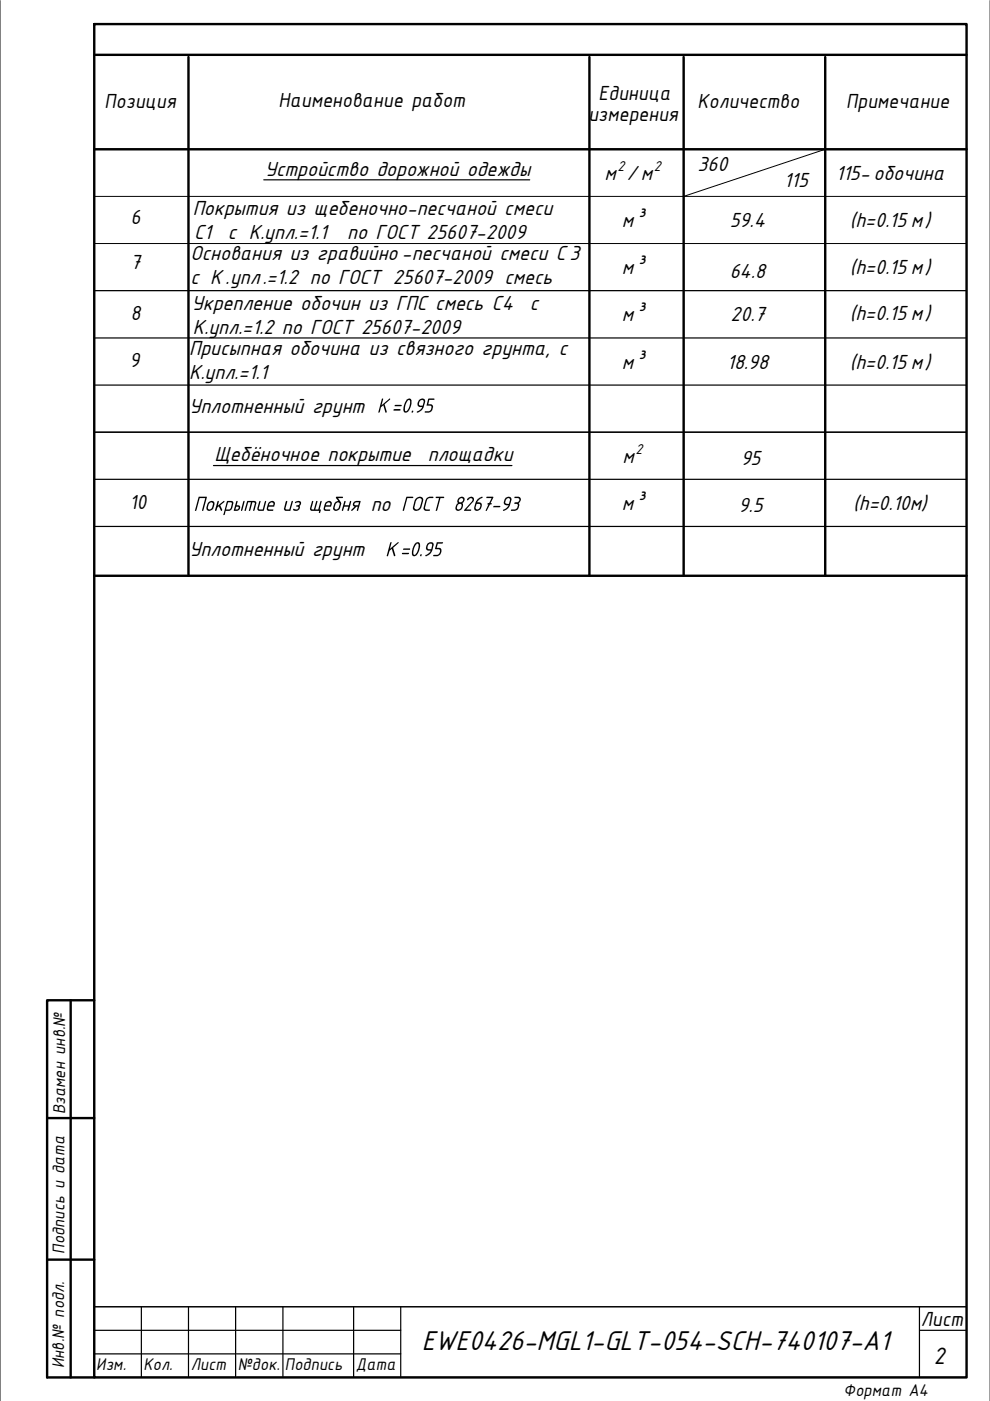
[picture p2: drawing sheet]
<svg xmlns="http://www.w3.org/2000/svg" width="210mm" height="297mm" viewBox="0 0 210 297" stroke-linecap="round" stroke-linejoin="round" font-family="sans-serif">
<!-- layer: 0 -->
<path d="M0 .1v296.9M209.9 .1v296.9M20 31.7h184.9M175 31.7l-30.1 9.9M20 41.6h184.9M20 51.6h184.9M20 61.6h184.9M20 277.1h184.9" fill="none" stroke="#000" stroke-width=".21"/>
<g fill="none" stroke="#000" stroke-width=".25">
<path d="M55.9 38.1h56.4M20 71.7h184.9M20 91.6h184.9M20 81.6h184.9M45.3 98.7h63.2M20 101.6h184.9M20 111.6h184.9M20 177.1v114.9h184.9M20 277.1h184.9M30 277.1v14.9M40 277.1v14.9M50 277.1v14.9"/>
<path d="M60 277.1v14.9M75 277.1v14.9M85 277.1v14.9M194.9 277.1v14.9M20 287h65M20 282.1h65M194.9 282.1h10"/>
</g>
<g fill="#000">
<path d="M90.8 84.6l1.3-.1-.1 .3h-1l-.2 .9 .8 .1 .2 .5-.1 .6-.5 .5-1.1 .1 .1-.3 .9-.1 .4-.7v-.2l-.2-.2-.9-.1zM62.6 106.4l.8-.2 .4 .3v.4l-.3 .4 .1 .4-.1 .3-.5 .3h-.4a.25 .25 0 0 1-.3-.1 .25 .25 0 0 1 .1-.3l.5 .1a.34 .34 0 0 0 .4-.4 .34 .34 0 0 0-.5-.2v-.2l.2-.1a.33 .33 0 0 0 .5-.3 .33 .33 0 0 0-.5-.3l-.4 .2zM66.1 106.3l.2-.1 .1 .2-.3 1.6h.4l.5-1.7 .2-.1 .1 .2-.5 1.6h.7l.4-1.7 .3-.1-.4 1.8 .2 .1-.2 .6h-.2l.1-.4h-1.7l-.2-.2-.1-.2zM73 106.3h.3l-.2 .8h.9l.2-.8 .3-.1-.6 2.1-.2-.1 .2-.8h-.9l-.2 .8-.3 .1zM92.6 115h1.3l-.1 .3h-1l-.2 .8 .7 .1 .3 .3v.4l-.2 .5-.4 .4-1.1 .1 .1-.3 1-.1 .3-.6-.2-.5h-.9zM92.4 105.4l.1-.1 1.7 .1-.1 .2h-.7l-.8 2.7-.2-.1 .7-2.6h-.7zM109.1 105.4h1.1l.2 .4-.1 .5a.4 .4 0 0 0-.2 .7l-.2 .8-.3 .3-.4 .2h-.9l.2-.3h.7l.4-.3 .2-.7-.7-.2v-.2l.6-.1 .4-.3a.36 .36 0 0 0-.3-.6h-.7z"/>
<path d="M89.2 84.9l-.4 .7 .2 .4h.6l.2-.8a.39 .39 0 0 0-.1-.4 .39 .39 0 0 0-.5 .1zM88.8 84.9l.5-.4h.4l.4 .2 .1 .4-.5 1.5-1 .8a.19 .19 0 0 1-.2 .1 .19 .19 0 0 1-.1-.2 .19 .19 0 0 1 .2-.1l.5-.3 .4-.6h-.6l-.3-.2-.1-.6z"/>
<path d="M69.3 106.7l-.2 .4h.9l.1-.2a.43 .43 0 0 0-.3-.4 .43 .43 0 0 0-.5 .2zM69.1 106.5l.8-.3 .5 .4-.2 .8h-1.2l-.1 .3 .2 .3h.9v.2l-.9 .1a.46 .46 0 0 1-.5-.6z"/>
<path d="M71.2 105.4l1.4-.1 .1 .2-.1 .1h-.9l.6 .9v.4l-.2 1-.6 .4h-.4l-.5-.4 .2-1 .3-.4 .6-.3-.5-.6zM71.3 106.7l-.3 .9a.45 .45 0 0 0 .4 .4 .45 .45 0 0 0 .4-.4l.3-.7a.43 .43 0 0 0-.4-.4 .43 .43 0 0 0-.4 .2z"/>
<path d="M75 106.5l.5-.3h1l-.6 2.1-.3-.1 .3-.8h-.3l-.9 .9h-.2l.7-.9-.4-.3zM75.3 106.6a.29 .29 0 0 0-.2 .3 .29 .29 0 0 0 .3 .2h.5l.2-.6z"/>
<path d="M90.8 115.4l-.2 .6 .2 .4h.6l.2-.8a.4 .4 0 0 0-.3-.4 .4 .4 0 0 0-.5 .2zM90.7 115.2l.4-.2h.5l.3 .3-.2 1.4-.3 .5-.6 .5a.38 .38 0 0 1-.3 .2 .38 .38 0 0 1-.3-.1l.9-.6 .2-.4-.7-.1-.3-.3 .1-.8z"/>
<path d="M107.4 105.7l-.3 .8 .1 .3h.7l.2-.7a.39 .39 0 0 0-.2-.5 .39 .39 0 0 0-.5 .1zM107.1 105.6l.5-.2 .4-.1 .3 .2 .2 .4-.6 1.7-.9 .7a.21 .21 0 0 1-.3 0 .21 .21 0 0 1 0-.3 .21 .21 0 0 1 .3 0l.8-.8-.7-.1-.3-.4z"/>
</g>
<path d="M20 5.1h184.9v286.9h-184.9zM20 11.6h184.9M40 12.1v110M125 12.1v110M144.9 12.1v110M175 12.1v110M20 31.7h184.9M20 122.1h184.9M15 212.1v79.9M20 212.1h-10v79.9h10M10 237.1h10M10 267.1h10" fill="none" stroke="#000" stroke-width=".51"/>
<text font-size="6.4" x="89.4" y="286.3">EWE0426-MGL1-GLT-054-SCH-740107-A1</text>
<text font-size="5.5" x="198" y="289.2">2</text>
<g font-size="4.8">
<text x="56.1" y="37.2">Устройство дорожной одежды</text>
<text x="128.1" y="38.1">м / м</text>
<text x="147.9" y="36.3">360</text>
<text x="166.2" y="39.7">115</text>
<text x="177.2" y="38.2">115-обочина</text>
<text x="40.9" y="45.6">Покрытия из щебеночно-песчаной смеси</text>
<text x="41.1" y="50.6">С1</text>
<text x="48.3" y="50.6">с К.упл.=1.1</text>
<text x="73.6" y="50.6">по ГОСТ 25607-2009</text>
<text x="131.9" y="48.1">м³</text>
<text x="154.7" y="48.1">59.4</text>
<text x="180.2" y="48.1">(h=0.15 м)</text>
<text x="40.4" y="55.1">Основания из гравийно -песчаной смеси С 3</text>
<text x="131.9" y="58.2">м³</text>
<text x="154.7" y="58.9">64.8</text>
<text x="180.2" y="58.2">(h=0.15 м)</text>
<text x="40.4" y="60.1">с К .упл.=1.2 по ГОСТ 25607-2009 смесь</text>
<text x="40.6" y="65.7">Укрепление обочин из ГПС смесь С4</text>
<text x="112.4" y="65.7">с</text>
<text x="40.9" y="70.8">К.упл.=1.2 по ГОСТ 25607-2009</text>
<text x="131.9" y="68.1">м³</text>
<text x="154.9" y="68.1">20.7</text>
<text x="180.2" y="67.9">(h=0.15 м)</text>
<text x="40.1" y="75.3">Присыпная обочина из связного грунта, с</text>
<text x="40.1" y="80.3">К.упл.=1.1</text>
<text x="131.9" y="78.1">м³</text>
<text x="154.1" y="78.1">18.98</text>
<text x="180.2" y="78.1">(h=0.15 м)</text>
<text x="40.1" y="87.5">Уплотненный грунт</text>
<text x="79.9" y="87.5">К=0.95</text>
<text x="45.5" y="97.8">Щебёночное покрытие</text>
<text x="90.7" y="97.8">площадки</text>
<text x="132" y="98.1">м</text>
<text x="157.1" y="98.5">95</text>
<text x="41" y="108.3">Покрытие из щебня</text>
<text x="78.6" y="108.3">по</text>
<text x="84.1" y="108.3">ГОСТ</text>
<text x="96.1" y="108.3">8267-93</text>
<text x="131.9" y="108.1">м³</text>
<text x="156.6" y="108.5">9.5</text>
<text x="180.9" y="108.1">(h=0.10м)</text>
<text x="40.1" y="117.9">Уплотненный грунт</text>
<text x="81.7" y="117.9">К=0.95</text>
</g>
<g font-size="4.7">
<text x="22.2" y="22.8">Позиция</text>
<text x="59.1" y="22.8">Наименование работ</text>
<text x="126.9" y="21.2">Единица</text>
<text x="147.9" y="22.8">Количество</text>
<text x="179.4" y="22.8">Примечание</text>
<text x="124.8" y="25.6">измерения</text>
<text x="27.8" y="47.5">6</text>
<text x="27.8" y="57">7</text>
<text x="27.8" y="67.9">8</text>
<text x="27.5" y="77.9">9</text>
<text x="27.5" y="107.9">10</text>
<text x="195.2" y="281.1">Лист</text>
</g>
<g font-size="3.9">
<text x="13.8" y="236.3" transform="rotate(-90 13.8 236.3)">Взамен инв.№</text>
<text x="13.7" y="265.8" transform="rotate(-90 13.7 265.8)">Подпись и дата</text>
<text x="13.6" y="290.1" transform="rotate(-90 13.6 290.1)">Инв.№ подл.</text>
<text x="20.4" y="290.4">Изм.</text>
<text x="30.4" y="290.4">Кол.</text>
<text x="40.4" y="290.4">Лист</text>
<text x="50.4" y="290.4">№док.</text>
<text x="60.4" y="290.4">Подпись</text>
<text x="75.4" y="290.4">Дата</text>
<text x="178.9" y="296">Формат А4</text>
</g>
<g font-size="3.4">
<text x="130.9" y="36.3">2</text>
<text x="138.6" y="36.3">2</text>
<text x="134.7" y="96.3">2</text>
</g>
</svg>
